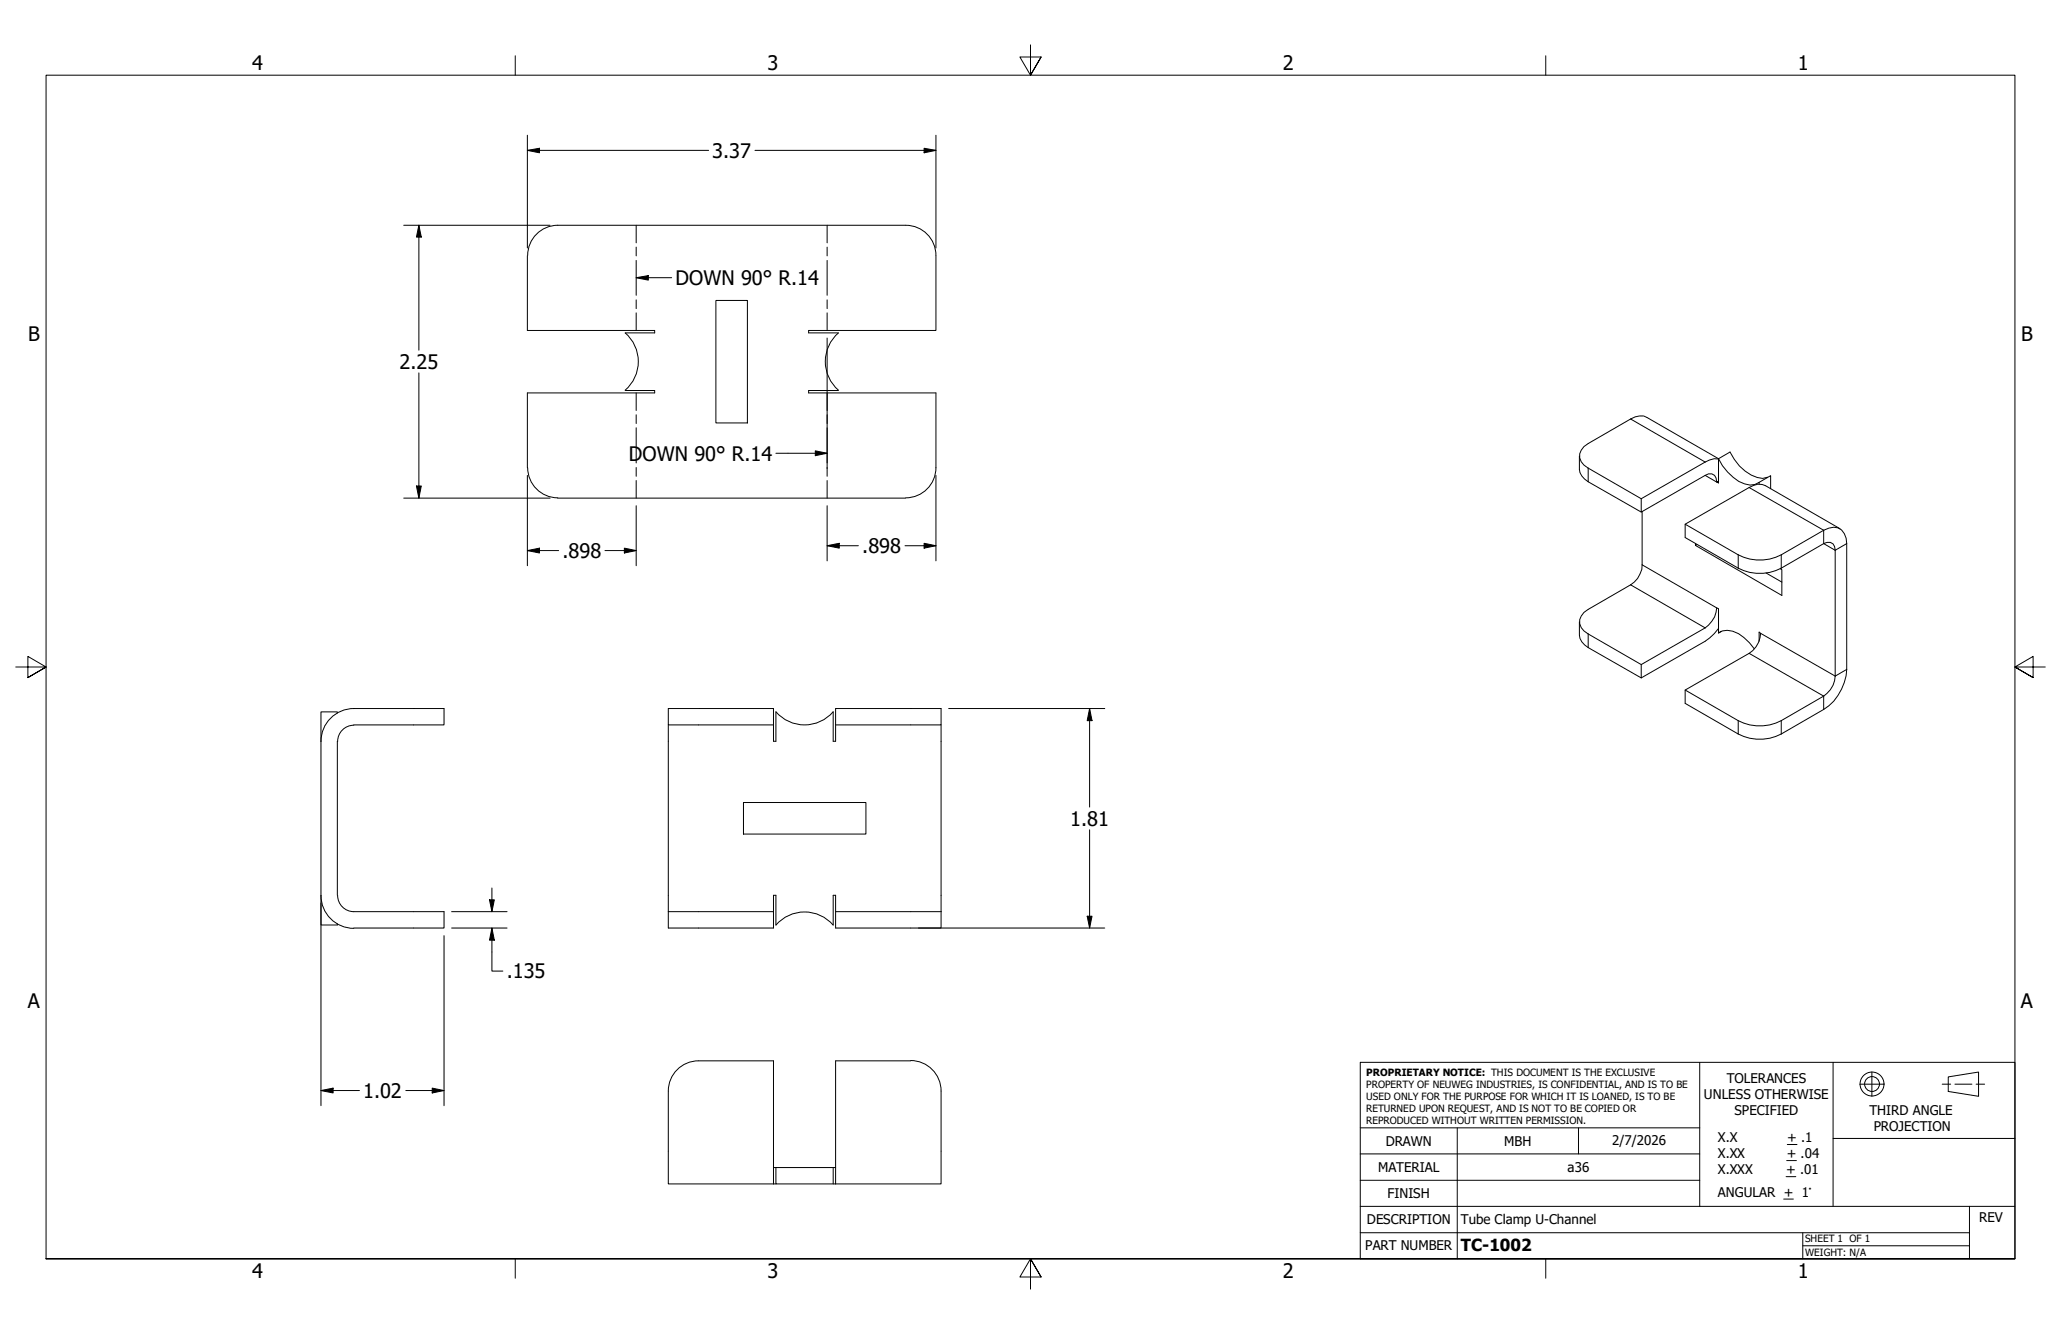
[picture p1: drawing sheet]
<svg xmlns="http://www.w3.org/2000/svg" width="432mm" height="279mm" viewBox="0 0 432 279" stroke-linecap="round" stroke-linejoin="round" font-family="sans-serif">
<!-- layer: Visible (ANSI) -->
<g fill="none" stroke="#000" stroke-width=".21">
<path d="M110.5 53.5v15.7h26.7v.5h-6.2a7.9 7.9 0 0 1 0 12M110.6 53.5a6.3 6.3 0 0 1 6.3-6.3h72.8a6.3 6.3 0 0 1 6.4 6.3M196.1 53.5v15.7h-26.7v.5h6.2M150 62.9h6.6v25.7h-6.6zM175.7 69.7a7.9 7.9 0 0 0 0 12M110.6 97.9a6.3 6.3 0 0 0 6.3 6.4M131 81.8h6.2v.5h-26.7v15.7M175.6 81.8h-6.2v.5h26.7v15.7M196.1 97.9a6.3 6.3 0 0 1-6.3 6.4M330.9 95.5v2.8a3.4 3.4 0 0 0 1.8 2.6l11.2 6.4M360 96.1h-.8l-1.9 .7-13.4 7.7v2.8l13.4-7.7a1.46 1.46 0 0 1 1.7-.2 1.46 1.46 0 0 1 .7 1.6M370.3 99.9l-1 .3a9.1 9.1 0 0 1-6.8-5.5l-2.5 1.4v5.1l-.3-.2 .3-.2"/>
<path d="M116.8 104.3h72.9M344 107.1v11.2a5.2 5.2 0 0 1-2.4 4.2l-8.9 5.1a2.73 2.73 0 0 0-1.8 2.6 2.73 2.73 0 0 0 1.8 2.6l11.2 6.4M353.1 109.8l11.1 6.4a9.8 9.8 0 0 0 9 0l8.9-5.1a2.95 2.95 0 0 1 4.3 .7l.4 .9 .1 1.2v26.3a10.8 10.8 0 0 1-4.8 8.4l-8.9 5.1a9.8 9.8 0 0 1-9 0l-11.1-6.4v-2.8l13.4-7.7a5.2 5.2 0 0 0 2.4-4.1l-.3-.3v1.9M355.2 114.2l18.1 10.5v-5.4l-.3-.2M355.2 113.9v.3l.3-.2M368.6 101a3.7 3.7 0 0 1-4.3-.2 11.8 11.8 0 0 1-4.3-4.7l-14.9-8.7a3.4 3.4 0 0 0-3.5 .4l-8.9 5.1a2.73 2.73 0 0 0-1.8 2.6 2.73 2.73 0 0 0 1.8 2.5l11.2 6.5M368.6 101l2.4-1.4v2.8M368.6 101v.4M385.5 110.7l-15.6-9a3.2 3.2 0 0 0-3.4 .4l-13.4 7.7v2.8l11.1 6.4a9.8 9.8 0 0 0 9 0l8.9-5.1a1.5 1.5 0 0 1 1.7-.2 1.5 1.5 0 0 1 .7 1.6v26.3a5.2 5.2 0 0 1-2.4 4.2l-8.9 5.1a9.8 9.8 0 0 1-9 0l-11.1-6.4M330.9 130.2v2.8a3.4 3.4 0 0 0 1.8 2.6l11.2 6.4M360 131.6l-.8 1.1-1.9 1.6-13.4 7.7v-2.8l13.4-7.7a5.7 5.7 0 0 0 2.4-4.2l.3 .2v5.1l.6-.4M360 132.6a3.8 3.8 0 0 1 4.2 .1l2.3 1.9 1 1.3"/>
<path d="M370 120l3.3 1.9M70.7 149.4v-.3h-3.5v44.6h3.5v-.2M70.7 155.3v32.2M74.1 151.8h18.9v-3.4h-18.9a6.9 6.9 0 0 0-6.9 6.9M74.1 151.9a3.4 3.4 0 0 0-3.4 3.4M140 151.8v42.6h22.1v-6.9h.5v6.3a7.9 7.9 0 0 1 12 0v-6.3h.5v6.9h22.1v-3.5M162.6 149.1a7.9 7.9 0 0 0 12 0M162.6 149.1v6.2h-.5v-6.9h-22.1v3.4h22.1M174.6 149.1v6.2h.5v-6.9h22.1v3.4h-22.1M197.2 151.8v39.1M155.8 168.1h25.6v6.6h-25.6zM67.2 187.5a6.9 6.9 0 0 0 6.9 6.9"/>
<path d="M70.7 187.5a3.4 3.4 0 0 0 3.4 3.4h18.9v3.5h-18.9M140 190.9h22.1M175.1 190.9h22.1M141.9 224a6.3 6.3 0 0 1 4.5-1.8h15.7v25.8h-22.1v-19.5a6.3 6.3 0 0 1 1.9-4.5zM190.8 222.1a6.4 6.4 0 0 1 6.4 6.4v19.5h-22.1M190.8 222.2h-15.7v25.8M162.1 244.5h.5M162.1 248h.5M174.6 244.5v3.5M175.1 244.5h-12.5v3.5h12.5"/>
</g>
<!-- layer: Visible Narrow (ANSI) -->
<g fill="none" stroke="#000" stroke-width=".21">
<path d="M332.7 98v2.9M341.6 87.8l15.7 9M357.3 99.6l2.4 1.4M344 118.3l15.7 9M364.2 116.2v2.8M366.5 102.1l15.6 9v2.8l2.4 1.4 2.4-1.4M373.2 116.2v2.8M332.7 132.8v2.8M341.6 122.5l15.7 9M366.5 136.8l15.6 9v2.8M368.9 132.7l15.6 8.9 2.4-1.4M364.2 150.9v2.8"/>
<path d="M373.2 150.9v2.8"/>
</g>
<!-- layer: Bend Centerline (ANSI) -->
<g fill="none" stroke="#000" stroke-width=".21">
<path d="M133.3 47.2v3.7M133.3 51.8v1.8M133.3 54.5v7.3M173.3 47.2v3.7M173.3 51.8v1.8M173.3 54.5v7.3M133.3 62.8v1.8M133.3 65.5v3.7M173.3 62.8v1.8M173.3 65.5v3.7M133.3 82.3v3.7M133.3 86.9v1.8"/>
<path d="M133.3 89.6v7.4M133.3 97.9v1.9M173.3 82.3v3.7M173.3 86.9v1.8M173.3 89.6v7.4M173.3 97.9v1.9M133.3 100.6v3.7M173.3 100.6v3.7"/>
</g>
<!-- layer: Border (ANSI) -->
<path d="M107.9 11.7v4M215.9 9.4v6.3l-2.2-3.8h4.4l-2.2 3.8 2.2-3.8M323.8 11.7v4M3.3 139.7h6.4l-3.9-2.2v4.4l3.9-2.2-3.9 2.2M428.5 139.7h-6.4l3.9-2.2v4.4l-3.9-2.2 3.9 2.2M9.7 263.7v-248h412.4v248h-412.4h412.4M107.9 263.7v4M218.1 267.5l-2.2-3.8 2.2 3.8h-4.4l2.2-3.8v6.3M323.8 263.7v4" fill="none" stroke="#000" stroke-width=".21"/>
<!-- layer: Title (ANSI) -->
<g fill="none" stroke="#000" stroke-width=".21">
<path d="M285 222.5h137.1v41.2h-137.1zM285 236.2h71.1M305.3 236.2v27.5M330.7 236.2v5.5M356.1 222.5v30.2M374.5 239.7h2M384 222.5v15.9M389.6 227.1h5.1M392.2 224.5v5.1M406.9 227.1h1.8M408.2 225.6l6.3-1.1v5.1l-6.3-1zM409.6 227.1h3.5"/>
<path d="M414 227.1h1.8M422.1 238.4h-38.1v14.3M285 258.2h127.6M285 252.7h137.1M285 247.2h71.1M285 241.7h71.1M373.7 251.1h2M374.2 246.4h2M374.3 243.1h2.1M377.7 258.2v5.5M412.6 252.7v11M377.7 260.9h34.9"/>
<circle cx="392.2" cy="227" r="2.51"/>
<circle cx="392.2" cy="227" r="1.56"/>
</g>
<!-- layer: Dimension (ANSI) -->
<g fill="none" stroke="#000" stroke-width=".21">
<path d="M110.5 31.5l2.5-.4v.9zM110.5 31.5h38M110.5 28.3v23.6M158.2 31.5h37.9M193.6 31.1l2.5 .4-2.5 .5zM196.1 28.3v23.6M84.6 47.2h30.7M87.8 47.2l.5 2.5h-1.1zM87.8 47.2v26.1M87.8 78.1v26.2M110.5 99.6v18.9M196.1 99.6v17.9"/>
<path d="M84.6 104.3h30.7M87.2 101.8h1.1l-.5 2.5zM110.5 115.3l2.5-.5v1zM110.5 115.3h6.5M126.7 115.3h6.6M130.8 114.8l2.5 .5-2.5 .5zM133.3 105.9v12.6M173.3 114.3l2.5-.5v1zM173.3 114.3h6.5M173.3 105.9v11.6M189.6 114.3h6.5M193.6 113.8l2.5 .5-2.5 .5z"/>
<path d="M198.8 148.4h32.7M228.3 148.4l.5 2.5h-1zM228.3 148.4v20.6M228.3 173.8v20.6M67.2 189.1v42.5M93 196v35.6M94.6 194.4h11.6M94.6 190.9h11.6M102.6 188.5h1l-.5 2.4zM103.1 194.4l.5 2.5h-1zM103.1 194.4v9h2.2M103.1 186v4.9"/>
<path d="M192.4 194.4h39.1M227.8 191.9h1l-.5 2.5zM67.2 228.4l2.6-.5v1zM67.2 228.4h8.1M85 228.4h8M90.6 227.9l2.4 .5-2.4 .5z"/>
</g>
<g fill="#000">
<path d="M110.5 31.5l2.5-.4v.9zM193.6 31.1l2.5 .4-2.5 .5zM87.8 47.2l.5 2.5h-1.1zM87.2 101.8h1.1l-.5 2.5zM110.5 115.3l2.5-.5v1zM130.8 114.8l2.5 .5-2.5 .5zM173.3 114.3l2.5-.5v1zM193.6 113.8l2.5 .5-2.5 .5zM228.3 148.4l.5 2.5h-1zM102.6 188.5h1l-.5 2.4zM103.1 194.4l.5 2.5h-1zM227.8 191.9h1l-.5 2.5z"/>
<path d="M67.2 228.4l2.6-.5v1zM90.6 227.9l2.4 .5-2.4 .5z"/>
</g>
<!-- layer: Symbol (ANSI) -->
<path d="M133.3 58.2l2.5-.5v1zM133.3 58.2h7.4M173.3 70.8v27.3M162.6 94.9h10.7M170.8 94.4l2.5 .5-2.5 .5z" fill="none" stroke="#000" stroke-width=".21"/>
<path d="M133.3 58.2l2.5-.5v1zM170.8 94.4l2.5 .5-2.5 .5z" fill="#000"/>
<g font-size="4.2">
<text x="52.8" y="14.7">4</text>
<text x="160.8" y="14.7">3</text>
<text x="268.7" y="14.7">2</text>
<text x="376.7" y="14.7">1</text>
<text x="149.2" y="33">3.37</text>
<text x="141.5" y="59.7">DOWN 90° R.14</text>
<text x="5.9" y="71.4">B</text>
<text x="423.5" y="71.4">B</text>
<text x="83.7" y="77.3">2.25</text>
<text x="131.8" y="96.5">DOWN 90° R.14</text>
<text x="117.9" y="116.8">.898</text>
<text x="180.7" y="115.8">.898</text>
<text x="224.2" y="172.9">1.81</text>
<text x="106.2" y="204.9">.135</text>
<text x="5.8" y="211.1">A</text>
<text x="423.4" y="211.1">A</text>
<text x="76.1" y="229.9">1.02</text>
<text x="52.8" y="267.7">4</text>
<text x="160.8" y="267.7">3</text>
<text x="268.7" y="267.7">2</text>
<text x="376.7" y="267.7">1</text>
</g>
<text font-size="3.5" x="306.1" y="262">TC-1002</text>
<g font-size="2.8">
<text x="361.8" y="226.9">TOLERANCES</text>
<text x="357" y="230.3">UNLESS OTHERWISE</text>
<text x="363.4" y="233.6">SPECIFIED</text>
<text x="391.7" y="233.5">THIRD ANGLE</text>
<text x="290.3" y="240">DRAWN</text>
<text x="315.2" y="240">MBH</text>
<text x="337.8" y="239.8">2/7/2026</text>
<text x="359.9" y="239.3">X.X</text>
<text x="374.5" y="239.3">+ .1</text>
<text x="392.6" y="236.8">PROJECTION</text>
<text x="288.7" y="245.5">MATERIAL</text>
<text x="328.4" y="245.5">a36</text>
<text x="359.9" y="242.6">X.XX</text>
<text x="359.9" y="245.9">X.XXX</text>
<text x="374.2" y="245.9">+ .01</text>
<text x="374.3" y="242.6">+ .04</text>
<text x="290.7" y="251">FINISH</text>
<text x="359.9" y="250.7">ANGULAR + 1°</text>
<text x="286.4" y="256.4">DESCRIPTION</text>
<text x="306.1" y="256.3">Tube Clamp U-Channel</text>
<text x="414.7" y="256">REV</text>
<text x="286" y="261.9">PART NUMBER</text>
</g>
<g font-size="2.1">
<text x="286.3" y="225.4">PROPRIETARY NOTICE: THIS DOCUMENT IS THE EXCLUSIVE</text>
<text x="286.3" y="227.8">PROPERTY OF NEUWEG INDUSTRIES, IS CONFIDENTIAL, AND IS TO BE</text>
<text x="286.3" y="230.4">USED ONLY FOR THE PURPOSE FOR WHICH IT IS LOANED, IS TO BE</text>
<text x="286.3" y="232.9">RETURNED UPON REQUEST, AND IS NOT TO BE COPIED OR</text>
<text x="286.3" y="235.4">REPRODUCED WITHOUT WRITTEN PERMISSION.</text>
<text x="378.2" y="260.2">SHEET 1 OF 1</text>
<text x="378.2" y="263">WEIGHT: N/A</text>
</g>
</svg>
